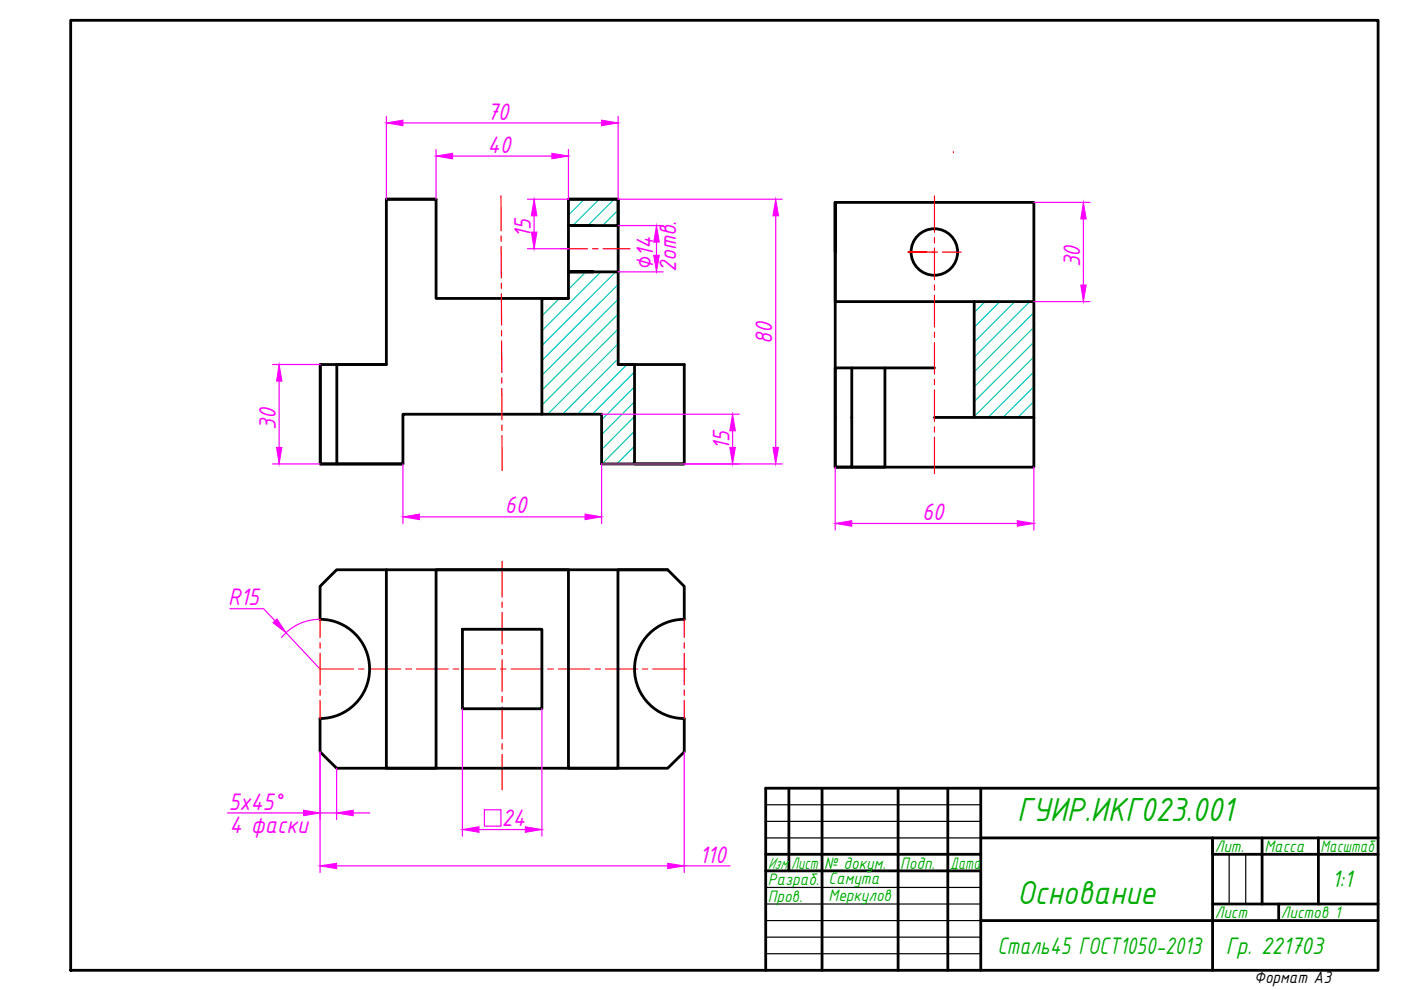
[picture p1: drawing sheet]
<svg xmlns="http://www.w3.org/2000/svg" width="297mm" height="210mm" viewBox="0 0 297 210" stroke-linecap="round" stroke-linejoin="round" font-family="sans-serif">
<!-- layer: 0 -->
<g fill="none" stroke="#000" stroke-width=".59">
<path d="M15 4.3h277.2v201.4h-277.2zM81.9 42.2h10.6M120.5 42.2h10.6v5.6h-10.6h5.3M125.8 57.6h-5.3h10.6M177.1 42.9h42.1v56.1h-42.1zM177.1 53.5v-10.6v21.1h42.1M67.9 77.3v21.1h17.5M81.9 77.3h-14v21.1h17.5v-10.6h42.2v10.6h17.5v-21.1h-14M120.5 63.3h-5.6v24.5M180.6 78v21h-3.5v-21h21M187.6 78v21h-7M206.5 64v24.5"/>
<path d="M71.4 98.4v-21.1h10.5v-35.1h10.6v21.1h28v-21.1h10.6v35.1h3.4v21.1h10.6M198.1 88.5h21.1M67.8 131.3a10.5 10.5 0 0 1 10.6 10.5 10.5 10.5 0 0 1-10.6 10.5M67.9 131.3v-7l3.5-3.5h70.2l3.5 3.5v7M81.9 120.8v42.1h10.6v-42.1h28v42.1h10.5v-42.1h10.6M98 133.4h16.9v16.9h-16.9zM145.1 131.3a10.5 10.5 0 0 0-10.6 10.5 10.5 10.5 0 0 0 10.6 10.5M67.9 152.4v7l3.5 3.5h70.2l3.5-3.5v-7M167.3 167.1v17.5M174.3 167.1v38.6M190.4 167.1v38.6M201 167.1v38.6"/>
<path d="M207.9 167.1v38.6M207.9 177.7h84.3M267.6 177.7v14M279.5 177.7v14M292.2 167.1h-129.9v38.6M162.3 181.1h45.6M162.3 184.6h45.6M207.9 195.2h84.3M257.1 191.7h35.1M271.1 191.7v3.5M292.2 181.1h-35.1v-3.4v28"/>
<circle cx="198.1" cy="53.4" r="4.9"/>
</g>
<path d="M162.3 170.6h45.6M162.3 174.1h45.6M162.3 177.7h45.6M162.3 188.2h45.6M162.3 191.7h45.6M162.3 198.7h45.6M162.3 195.2h45.6M260.6 181.1v10.6M264.1 181.1v10.6M162.3 202.2h45.6" fill="none" stroke="#000" stroke-width=".25"/>
<g fill="none" stroke="#00c7c7" stroke-width=".25">
<path d="M120.7 42.2l-.2 .2M121.1 57.6l-.6 .6M123.9 42.2l-3.4 3.4M124.2 57.6l-3.7 3.8M127 42.2l-5.5 5.6M127.4 57.6l-12.5 12.5M130.2 42.2l-5.6 5.6M130.6 57.6l-15.7 15.7M131.1 44.5l-3.3 3.3M131.1 47.7l-.2 .1M115.5 63.3l-.6 .5M118.6 63.3l-3.7 3.7"/>
<path d="M131.1 60.3l-16.2 16.1M131.1 63.4l-16.2 16.2M131.1 66.6l-16.2 16.1M131.1 69.8l-16.2 16.1M131.1 72.9l-15 14.9M131.1 76.1l-11.8 11.7M132.9 77.3l-10.5 10.5M134.5 78.9l-8.9 8.9M208.9 64l-2.4 2.3M212 64l-5.5 5.4M215.1 64l-8.6 8.5M218.3 64l-11.8 11.7"/>
<path d="M219.2 66.2l-12.7 12.7M219.2 69.4l-12.7 12.6M219.2 72.5l-12.7 12.7M219.2 75.7l-12.7 12.6M219.2 78.9l-9.7 9.6M134.5 82l-6.9 7M134.5 85.2l-6.9 6.9M134.5 88.3l-6.9 7M134.5 91.4l-6.9 7M134.5 94.6l-3.7 3.8M134.5 97.7l-.6 .7M219.2 82l-6.6 6.5"/>
<path d="M219.2 85.1l-3.4 3.4M219.2 88.3l-.3 .2"/>
</g>
<g fill="none" stroke="#f00" stroke-width=".25">
<path d="M202.1 32.4h.1M106.2 41.5l.1 7.4M106.3 50v1.1M106.3 52.3v6.6M118.8 52.7h5.7M125.6 52.7h1.2M127.9 52.7h5.7M196.5 53.5h-4h5.6M197.6 53.5h1.1M198.1 41.5v7.8M198.1 50.4v1.1M198.1 52.6v6.7"/>
<path d="M199.8 53.5h4M106.3 62.3v6.6M106.3 60.1v1.1M106.3 72.3l.1 6.7M106.3 70.1v1.1M198.1 60.4v1.1M198.1 62.6v6.7M198.1 70.4v1.1M198.1 72.7v6.6M106.4 82.3v6.7M106.4 80.1v1.1M106.4 92.4l.1 7.4"/>
<path d="M106.4 90.1v1.2M198.1 80.5v1.1M198.1 82.7v6.7M198.1 90.5v1.1M198.1 92.7v7.7M106.5 119v7.6M67.9 131.3v3.9M67.9 136.3v1.1M67.9 138.5v6.7M106.5 127.7v1.1M106.5 129.9v6.7M106.5 137.7v1.1"/>
<path d="M106.5 139.9v6.7M145.1 131.3v3.9M145.1 136.3v1.1M145.1 138.5v6.7M67.9 141.8h7M67.9 146.3v1.1M67.9 148.5v3.9M76.1 141.8h1.1M78.3 141.8h6.7M86.1 141.8h1.1M88.3 141.8h6.7M96.1 141.8h1.1"/>
<path d="M98.3 141.8h6.7M106.1 141.8h1.1M106.5 147.7v1.1M106.5 149.9v6.7M106.5 157.7v1.2M106.5 160v7.5M108.4 141.8h6.7M116.2 141.8h1.1M118.4 141.8h6.7M126.2 141.8h1.1M128.4 141.8h6.7M136.2 141.8h1.1"/>
<path d="M138.4 141.8h7.1M145.1 146.3v1.1M145.1 148.5v3.9"/>
</g>
<g fill="none" stroke="#f0f" stroke-width=".25">
<path d="M81.9 24.7v17.5M85.4 26.1h42.2M92.5 31.7v10.5M96 33.1h21M120.5 31.7v10.5h-8.7M131.1 24.7v17.5h34.8M111.8 52.7h8.7M113.2 45.7v3.5M131.1 47.8h9.5M131.1 57.6h9.5M139.2 51.3v2.8M164.5 45.7v49.2"/>
<path d="M219.2 42.9h11.9M229.7 46.4v14M57.8 77.3h10.1M219.2 64h11.9M57.8 98.4h10.1M59.2 80.8v14.1M85.4 98.4v12.6M127.6 87.8h29.1M155.3 91.3v3.6M165.9 98.4h-38.3v12.6M177.1 99v13.4M219.2 99v13.4"/>
<path d="M88.9 109.6h35.1M180.6 111h35.1M48.7 129.1h7.2l2.4 2.5M60.7 134.2l7.2 7.6M67.8 131.3a10.5 10.5 0 0 0-8.1 3.9M67.9 159.4v25.6M98 150.3v27M114.9 150.3v27M145.1 159.4v25.6M48.2 172.4h16.1M67.9 172.4h3.5M71.4 162.9v10.9"/>
<path d="M74.9 172.4h3.5M101.6 175.9h9.8M102.7 171.7h3.5v3.5h-3.5zM71.4 183.6h70.2M145.1 183.6h9.7"/>
</g>
<g fill="#f0f" stroke="#f0f" stroke-width=".21">
<path d="M139.2 47.8l.6 3.5h-1.2z"/>
<path d="M138.6 54.1h1.2l-.6 3.5z"/>
<path d="M81.9 26.1l3.5-.6v1.2z"/>
<path d="M127.6 25.5l3.5 .6-3.5 .6z"/>
<path d="M92.5 33.1l3.5-.6v1.2z"/>
<path d="M117 32.5l3.5 .6-3.5 .6z"/>
<path d="M164.5 42.2l.6 3.5h-1.2z"/>
<path d="M163.9 94.9h1.2l-.6 3.5z"/>
<path d="M85.4 109.6l3.5-.6v1.2z"/>
<path d="M124 109l3.6 .6-3.6 .6z"/>
<path d="M59.2 77.3l.6 3.5h-1.2z"/>
<path d="M58.6 94.9h1.2l-.6 3.5z"/>
<path d="M155.3 87.8l.6 3.5h-1.2z"/>
<path d="M154.7 94.9h1.2l-.6 3.5z"/>
<path d="M67.9 183.6l3.5-.6v1.2z"/>
<path d="M141.6 183l3.5 .6-3.5 .6z"/>
<path d="M98 175.9l3.6-.6v1.2z"/>
<path d="M111.4 175.3l3.5 .6-3.5 .6z"/>
<path d="M113.2 42.2l.6 3.5h-1.2z"/>
<path d="M112.6 49.2h1.2l-.6 3.5z"/>
<path d="M57.9 132l.8-.8 2 3z"/>
<path d="M71.4 172.4l3.5-.6v1.2z"/>
<path d="M64.3 171.8l3.6 .6-3.6 .6z"/>
<path d="M215.7 110.4l3.5 .6-3.5 .6z"/>
<path d="M177.1 111l3.5-.6v1.2z"/>
<path d="M229.7 42.9l.6 3.5h-1.1z"/>
<path d="M229.2 60.4h1.1l-.6 3.6z"/>
</g>
<g font-size="7.6" fill="#00ad00">
<text x="215.7" y="174.1">ГУИР.ИКГ023.001</text>
<text x="215.7" y="191.7">Основание</text>
</g>
<g font-size="5.4" fill="#f0f">
<text x="103.3" y="25.3">70</text>
<text x="103.4" y="32.4">40</text>
<text x="112.5" y="50.4" transform="rotate(-90 112.5 50.4)">15</text>
<text x="138.5" y="57.4" transform="rotate(-90 138.5 57.4)">∅14</text>
<text x="143.4" y="57.6" transform="rotate(-90 143.4 57.6)">2отв.</text>
<text x="229" y="56.7" transform="rotate(-90 229 56.7)">30</text>
<text x="163.7" y="72.9" transform="rotate(-90 163.7 72.9)">80</text>
<text x="58.5" y="91.1" transform="rotate(-90 58.5 91.1)">30</text>
<text x="154.6" y="95.3" transform="rotate(-90 154.6 95.3)">15</text>
<text x="107.1" y="108.9">60</text>
<text x="195.5" y="110.3">60</text>
<text x="48.3" y="128.3">R15</text>
<text x="48.5" y="171.7">5x45°</text>
<text x="48.6" y="176.6">4 фаски</text>
<text x="106.4" y="175.2">24</text>
<text x="148.3" y="182.9">110</text>
</g>
<g font-size="5.4" fill="#00ad00">
<text x="282.4" y="188.2">1:1</text>
<text x="211.5" y="202.2">Сталь45 ГОСТ1050-2013</text>
<text x="259.9" y="202.2">Гр. 221703</text>
</g>
<g font-size="3.8" fill="#00ad00">
<text x="162.8" y="184.2">Изм.</text>
<text x="167.7" y="184.2">Лист</text>
<text x="174.8" y="184.2">№ докум.</text>
<text x="190.9" y="184.2">Подп.</text>
<text x="201.4" y="184.2">Дата</text>
<text x="257.6" y="180.7">Лит.</text>
<text x="268.1" y="180.7">Масса</text>
<text x="280" y="180.7">Масштаб</text>
<text x="162.8" y="187.7">Разраб.</text>
<text x="162.8" y="191.2">Пров.</text>
<text x="175.7" y="187.5">Самута</text>
<text x="175.7" y="191">Меркулов</text>
<text x="257.6" y="194.7">Лист</text>
<text x="271.6" y="194.7">Листов 1</text>
</g>
<text font-size="3.8" x="265.9" y="208.4">Формат А3</text>
</svg>
